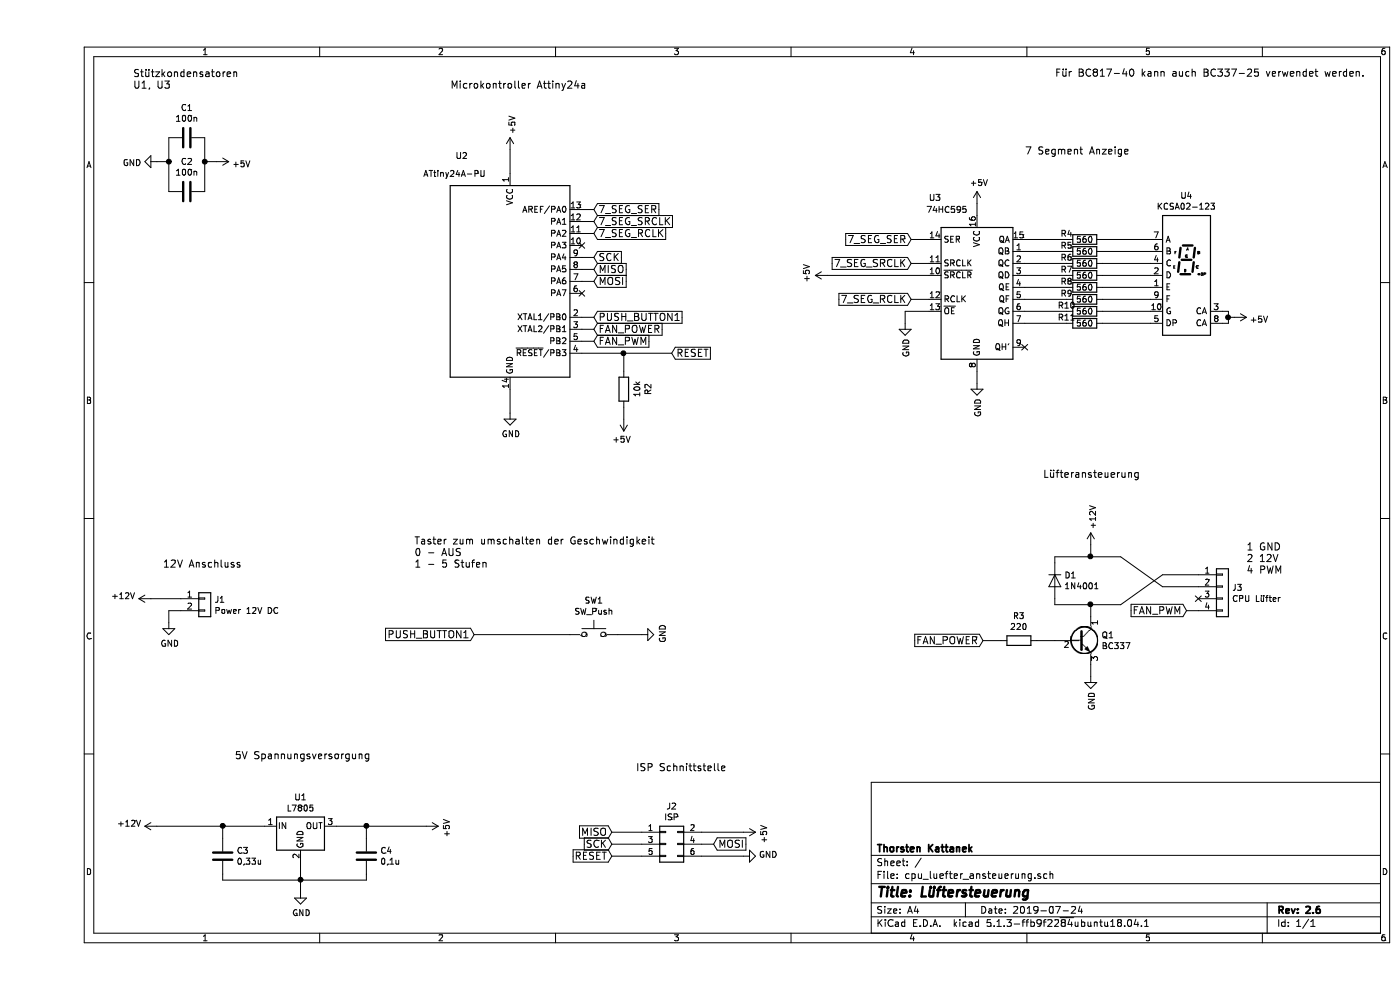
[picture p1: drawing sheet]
EESchema Schematic File Version 4
LIBS:cpu_luefter_ansteuerung-cache
EELAYER 30 0
EELAYER END
$Descr A4 11693 8268
encoding utf-8
Sheet 1 1
Title "Lüftersteuerung"
Date "2019-07-24"
Rev "2.6"
Comp "Thorsten Kattanek"
Comment1 ""
Comment2 ""
Comment3 ""
Comment4 ""
$EndDescr
Text Notes 8500 650  0    60   ~ 0
Für BC817-40 kann auch BC337-25 verwendet werden.
$Comp
L power:+5V #PWR012
U 1 1
P 4900 3500
F 0 "#PWR012" H 4900 3350 50  0001 C CNN
F 1 "+5V" H 4918 3674 50  0000 C CNN
F 2 "" H 4900 3500 50  0000 C CNN
F 3 "" H 4900 3500 50  0000 C CNN
	1    4900 3500
	-1   0    0    1   
$EndComp
$Comp
L power:GND #PWR06
U 1 1
P 2200 7450
F 0 "#PWR06" H 2200 7200 50  0001 C CNN
F 1 "GND" H 2208 7276 50  0000 C CNN
F 2 "" H 2200 7450 50  0000 C CNN
F 3 "" H 2200 7450 50  0000 C CNN
	1    2200 7450
	1    0    0    -1  
$EndComp
Text Notes 1650 6350 0    60   ~ 0
5V Spannungsversorgung
Text Notes 1050 4750 0    60   ~ 0
12V Anschluss\n
$Comp
L power:GND #PWR04
U 1 1
P 1100 5200
F 0 "#PWR04" H 1100 4950 50  0001 C CNN
F 1 "GND" H 1108 5026 50  0000 C CNN
F 2 "" H 1100 5200 50  0000 C CNN
F 3 "" H 1100 5200 50  0000 C CNN
	1    1100 5200
	1    0    0    -1  
$EndComp
$Comp
L power:+12V #PWR01
U 1 1
P 950 5000
F 0 "#PWR01" H 950 4850 50  0001 C CNN
F 1 "+12V" V 968 5127 50  0000 L CNN
F 2 "" H 950 5000 50  0000 C CNN
F 3 "" H 950 5000 50  0000 C CNN
	1    950  5000
	0    -1   -1   0   
$EndComp
$Comp
L power:+12V #PWR020
U 1 1
P 8800 4550
F 0 "#PWR020" H 8800 4400 50  0001 C CNN
F 1 "+12V" V 8818 4677 50  0000 L CNN
F 2 "" H 8800 4550 50  0000 C CNN
F 3 "" H 8800 4550 50  0000 C CNN
	1    8800 4550
	1    0    0    -1  
$EndComp
$Comp
L power:GND #PWR021
U 1 1
P 8800 5650
F 0 "#PWR021" H 8800 5400 50  0001 C CNN
F 1 "GND" V 8808 5522 50  0000 R CNN
F 2 "" H 8800 5650 50  0000 C CNN
F 3 "" H 8800 5650 50  0000 C CNN
	1    8800 5650
	1    0    0    -1  
$EndComp
Wire Wire Line
	8350 5350 8500 5350
Wire Wire Line
	2500 6900 2750 6900
Wire Wire Line
	2750 7350 2750 7300
Connection ~ 2200 7350
Wire Wire Line
	1550 7300 1550 7350
Connection ~ 1550 6900
Connection ~ 2750 6900
Wire Wire Line
	950  5000 1200 5000
Wire Wire Line
	1200 5100 1100 5100
Wire Wire Line
	1100 5100 1100 5200
Wire Wire Line
	8500 4650 8800 4650
Wire Wire Line
	8800 5650 8800 5550
Wire Wire Line
	8800 5150 8800 5050
Wire Wire Line
	8800 4550 8800 4650
Connection ~ 8800 4650
Wire Wire Line
	8500 5050 8800 5050
Connection ~ 8800 5050
Wire Wire Line
	9050 4650 9400 4900
Wire Wire Line
	9400 4900 9700 4900
Wire Wire Line
	9700 4800 9400 4800
Wire Wire Line
	9400 4800 9050 5050
Wire Wire Line
	8500 4650 8500 4700
Wire Wire Line
	8500 5000 8500 5050
NoConn ~ 9700 5000
$Comp
L power:GND #PWR013
U 1 1
P 5050 5300
F 0 "#PWR013" H 5050 5050 50  0001 C CNN
F 1 "GND" H 5058 5126 50  0000 C CNN
F 2 "" H 5050 5300 50  0000 C CNN
F 3 "" H 5050 5300 50  0000 C CNN
	1    5050 5300
	0    -1   -1   0   
$EndComp
Wire Wire Line
	4850 5300 5050 5300
Text Notes 3150 4750 0    60   ~ 0
Taster zum umschalten der Geschwindigkeit\n0 - AUS\n1 - 5 Stufen
$Comp
L power:+5V #PWR014
U 1 1
P 5900 6950
F 0 "#PWR014" H 5900 6800 50  0001 C CNN
F 1 "+5V" H 5918 7124 50  0000 C CNN
F 2 "" H 5900 6950 50  0000 C CNN
F 3 "" H 5900 6950 50  0000 C CNN
	1    5900 6950
	0    1    1    0   
$EndComp
Wire Wire Line
	5550 6950 5900 6950
$Comp
L power:GND #PWR015
U 1 1
P 5900 7150
F 0 "#PWR015" H 5900 6900 50  0001 C CNN
F 1 "GND" V 5908 7022 50  0000 R CNN
F 2 "" H 5900 7150 50  0000 C CNN
F 3 "" H 5900 7150 50  0000 C CNN
	1    5900 7150
	0    -1   -1   0   
$EndComp
Wire Wire Line
	5550 7150 5900 7150
$Comp
L power:+12V #PWR03
U 1 1
P 1000 6900
F 0 "#PWR03" H 1000 6750 50  0001 C CNN
F 1 "+12V" V 1018 7027 50  0000 L CNN
F 2 "" H 1000 6900 50  0000 C CNN
F 3 "" H 1000 6900 50  0000 C CNN
	1    1000 6900
	0    -1   -1   0   
$EndComp
$Comp
L power:+5V #PWR07
U 1 1
P 3250 6900
F 0 "#PWR07" H 3250 6750 50  0001 C CNN
F 1 "+5V" H 3268 7074 50  0000 C CNN
F 2 "" H 3250 6900 50  0000 C CNN
F 3 "" H 3250 6900 50  0000 C CNN
	1    3250 6900
	0    1    1    0   
$EndComp
Text Notes 10100 4800 0    60   ~ 0
1 GND\n2 12V\n4 PWM
Wire Wire Line
	2200 7350 2200 7450
Wire Wire Line
	2200 7350 2750 7350
Wire Wire Line
	1550 6900 1900 6900
Wire Wire Line
	1550 6900 1550 7000
Wire Wire Line
	2750 6900 2750 7000
Wire Wire Line
	1550 7350 2200 7350
Wire Wire Line
	8800 4650 9050 4650
Wire Wire Line
	8800 5050 9050 5050
Wire Wire Line
	3950 3250 3950 3450
$Comp
L power:GND #PWR09
U 1 1
P 3950 3450
F 0 "#PWR09" H 3950 3200 50  0001 C CNN
F 1 "GND" H 3958 3276 50  0000 C CNN
F 2 "" H 3950 3450 50  0000 C CNN
F 3 "" H 3950 3450 50  0000 C CNN
	1    3950 3450
	1    0    0    -1  
$EndComp
$Comp
L power:+5V #PWR08
U 1 1
P 3950 1250
F 0 "#PWR08" H 3950 1100 50  0001 C CNN
F 1 "+5V" V 3968 1378 50  0000 L CNN
F 2 "" H 3950 1250 50  0000 C CNN
F 3 "" H 3950 1250 50  0000 C CNN
	1    3950 1250
	1    0    0    -1  
$EndComp
Wire Wire Line
	7900 5350 8050 5350
$Comp
L Device:C C3
U 1 1
P 1550 7150
F 0 "C3" H 1665 7196 50  0000 L CNN
F 1 "0,33u" H 1665 7105 50  0000 L CNN
F 2 "Capacitor_THT:C_Disc_D5.0mm_W2.5mm_P2.50mm" H 1588 7000 50  0001 C CNN
F 3 "~" H 1550 7150 50  0001 C CNN
	1    1550 7150
	1    0    0    -1  
$EndComp
$Comp
L Device:C C4
U 1 1
P 2750 7150
F 0 "C4" H 2865 7196 50  0000 L CNN
F 1 "0,1u" H 2865 7105 50  0000 L CNN
F 2 "Capacitor_THT:C_Disc_D5.0mm_W2.5mm_P2.50mm" H 2788 7000 50  0001 C CNN
F 3 "~" H 2750 7150 50  0001 C CNN
	1    2750 7150
	1    0    0    -1  
$EndComp
$Comp
L Diode:1N4001 D1
U 1 1
P 8500 4850
F 0 "D1" V 8454 4929 50  0000 L CNN
F 1 "1N4001" V 8545 4929 50  0000 L CNN
F 2 "Diode_THT:D_DO-41_SOD81_P10.16mm_Horizontal" H 8500 4675 50  0001 C CNN
F 3 "http://www.vishay.com/docs/88503/1n4001.pdf" H 8500 4850 50  0001 C CNN
	1    8500 4850
	0    1    1    0   
$EndComp
Wire Wire Line
	4800 7050 5050 7050
Wire Wire Line
	4800 6950 5050 6950
$Comp
L Connector_Generic:Conn_02x03_Odd_Even J2
U 1 1
P 5250 7050
F 0 "J2" H 5300 7367 50  0000 C CNN
F 1 "ISP" H 5300 7276 50  0000 C CNN
F 2 "Connector_IDC:IDC-Header_2x03_P2.54mm_Vertical" H 5250 7050 50  0001 C CNN
F 3 "~" H 5250 7050 50  0001 C CNN
	1    5250 7050
	1    0    0    -1  
$EndComp
$Comp
L Connector_Generic:Conn_01x04 J3
U 1 1
P 9900 4900
F 0 "J3" H 9980 4892 50  0000 L CNN
F 1 "CPU Lüfter" H 9980 4801 50  0000 L CNN
F 2 "Connector_PinSocket_2.54mm:PinSocket_1x04_P2.54mm_Vertical" H 9900 4900 50  0001 C CNN
F 3 "~" H 9900 4900 50  0001 C CNN
	1    9900 4900
	1    0    0    -1  
$EndComp
$Comp
L Connector_Generic:Conn_01x02 J1
U 1 1
P 1400 5000
F 0 "J1" H 1480 4992 50  0000 L CNN
F 1 "Power 12V DC" H 1480 4901 50  0000 L CNN
F 2 "Connector_Molex:Molex_KK-254_AE-6410-02A_1x02_P2.54mm_Vertical" H 1400 5000 50  0001 C CNN
F 3 "~" H 1400 5000 50  0001 C CNN
	1    1400 5000
	1    0    0    -1  
$EndComp
$Comp
L Device:R R2
U 1 1
P 4900 3250
F 0 "R2" V 4693 3250 50  0000 C CNN
F 1 "10k" V 4784 3250 50  0000 C CNN
F 2 "Resistor_THT:R_Axial_DIN0207_L6.3mm_D2.5mm_P10.16mm_Horizontal" V 4830 3250 50  0001 C CNN
F 3 "~" H 4900 3250 50  0001 C CNN
	1    4900 3250
	-1   0    0    1   
$EndComp
$Comp
L Device:R R3
U 1 1
P 8200 5350
F 0 "R3" V 7993 5350 50  0000 C CNN
F 1 "220" V 8084 5350 50  0000 C CNN
F 2 "Resistor_THT:R_Axial_DIN0207_L6.3mm_D2.5mm_P10.16mm_Horizontal" V 8130 5350 50  0001 C CNN
F 3 "~" H 8200 5350 50  0001 C CNN
	1    8200 5350
	0    1    1    0   
$EndComp
$Comp
L Switch:SW_Push SW1
U 1 1
P 4650 5300
F 0 "SW1" H 4650 5585 50  0000 C CNN
F 1 "SW_Push" H 4650 5494 50  0000 C CNN
F 2 "Button_Switch_THT:SW_PUSH_6mm_H5mm" H 4650 5500 50  0001 C CNN
F 3 "~" H 4650 5500 50  0001 C CNN
	1    4650 5300
	1    0    0    -1  
$EndComp
$Comp
L Transistor_BJT:BC337 Q1
U 1 1
P 8700 5350
F 0 "Q1" H 8891 5396 50  0000 L CNN
F 1 "BC337" H 8891 5305 50  0000 L CNN
F 2 "Package_TO_SOT_THT:TO-92_Inline" H 8900 5275 50  0001 L CIN
F 3 "https://diotec.com/tl_files/diotec/files/pdf/datasheets/bc337.pdf" H 8700 5350 50  0001 L CNN
	1    8700 5350
	1    0    0    -1  
$EndComp
$Comp
L MCU_Microchip_ATtiny:ATtiny24A-PU U2
U 1 1
P 3950 2350
F 0 "U2" H 3600 3400 50  0000 R CNN
F 1 "ATtiny24A-PU" H 3750 3250 50  0000 R CNN
F 2 "Package_DIP:DIP-14_W7.62mm" H 3950 2350 50  0001 C CIN
F 3 "http://ww1.microchip.com/downloads/en/DeviceDoc/doc8183.pdf" H 3950 2350 50  0001 C CNN
	1    3950 2350
	1    0    0    -1  
$EndComp
Wire Wire Line
	4550 2950 4900 2950
Wire Wire Line
	4900 2950 4900 3100
Wire Wire Line
	4900 3400 4900 3500
Wire Wire Line
	4800 7150 5050 7150
Wire Wire Line
	2750 6900 3250 6900
Wire Wire Line
	1000 6900 1550 6900
$Comp
L Device:C C1
U 1 1
P 1250 1150
F 0 "C1" V 998 1150 50  0000 C CNN
F 1 "100n" V 1089 1150 50  0000 C CNN
F 2 "Capacitor_THT:C_Disc_D5.0mm_W2.5mm_P2.50mm" H 1288 1000 50  0001 C CNN
F 3 "~" H 1250 1150 50  0001 C CNN
	1    1250 1150
	0    1    1    0   
$EndComp
$Comp
L Device:C C2
U 1 1
P 1250 1600
F 0 "C2" V 998 1600 50  0000 C CNN
F 1 "100n" V 1089 1600 50  0000 C CNN
F 2 "Capacitor_THT:C_Disc_D5.0mm_W2.5mm_P2.50mm" H 1288 1450 50  0001 C CNN
F 3 "~" H 1250 1600 50  0001 C CNN
	1    1250 1600
	0    1    1    0   
$EndComp
Text Notes 800  750  0    60   ~ 0
Stützkondensatoren\nU1, U3
Wire Wire Line
	1100 1150 1100 1350
Wire Wire Line
	1400 1150 1400 1350
$Comp
L power:GND #PWR02
U 1 1
P 1000 1350
F 0 "#PWR02" H 1000 1100 50  0001 C CNN
F 1 "GND" V 1008 1222 50  0000 R CNN
F 2 "" H 1000 1350 50  0000 C CNN
F 3 "" H 1000 1350 50  0000 C CNN
	1    1000 1350
	0    1    1    0   
$EndComp
$Comp
L power:+5V #PWR05
U 1 1
P 1500 1350
F 0 "#PWR05" H 1500 1200 50  0001 C CNN
F 1 "+5V" V 1518 1478 50  0000 L CNN
F 2 "" H 1500 1350 50  0000 C CNN
F 3 "" H 1500 1350 50  0000 C CNN
	1    1500 1350
	0    1    1    0   
$EndComp
Wire Wire Line
	1000 1350 1100 1350
Connection ~ 1100 1350
Wire Wire Line
	1100 1350 1100 1600
Wire Wire Line
	1400 1350 1500 1350
Connection ~ 1400 1350
Wire Wire Line
	1400 1350 1400 1600
Wire Wire Line
	3950 1250 3950 1450
$Comp
L power:+5V #PWR016
U 1 1
P 6600 2300
F 0 "#PWR016" H 6600 2150 50  0001 C CNN
F 1 "+5V" H 6618 2474 50  0000 C CNN
F 2 "" H 6600 2300 50  0000 C CNN
F 3 "" H 6600 2300 50  0000 C CNN
	1    6600 2300
	0    -1   -1   0   
$EndComp
NoConn ~ 4550 2450
Wire Wire Line
	6600 2300 7450 2300
Wire Wire Line
	7250 2600 7250 2700
Wire Wire Line
	7450 2600 7250 2600
$Comp
L power:GND #PWR017
U 1 1
P 7250 2700
F 0 "#PWR017" H 7250 2450 50  0001 C CNN
F 1 "GND" V 7258 2572 50  0000 R CNN
F 2 "" H 7250 2700 50  0000 C CNN
F 3 "" H 7250 2700 50  0000 C CNN
	1    7250 2700
	1    0    0    -1  
$EndComp
Wire Wire Line
	7850 1700 7850 1800
NoConn ~ 8250 2900
Wire Wire Line
	7850 3200 7850 3100
$Comp
L power:GND #PWR019
U 1 1
P 7850 3200
F 0 "#PWR019" H 7850 2950 50  0001 C CNN
F 1 "GND" V 7858 3072 50  0000 R CNN
F 2 "" H 7850 3200 50  0000 C CNN
F 3 "" H 7850 3200 50  0000 C CNN
	1    7850 3200
	1    0    0    -1  
$EndComp
$Comp
L power:+5V #PWR018
U 1 1
P 7850 1700
F 0 "#PWR018" H 7850 1550 50  0001 C CNN
F 1 "+5V" H 7868 1874 50  0000 C CNN
F 2 "" H 7850 1700 50  0000 C CNN
F 3 "" H 7850 1700 50  0000 C CNN
	1    7850 1700
	1    0    0    -1  
$EndComp
$Comp
L Display_Character:KCSA02-123 U4
U 1 1
P 9600 2300
F 0 "U4" H 9600 2967 50  0000 C CNN
F 1 "KCSA02-123" H 9600 2876 50  0000 C CNN
F 2 "Display_7Segment:HDSP-7801" H 9600 1700 50  0001 C CNN
F 3 "http://www.kingbright.com/attachments/file/psearch/000/00/00/KCSA02-123(Ver.9A).pdf" H 9100 2775 50  0001 L CNN
	1    9600 2300
	1    0    0    -1  
$EndComp
$Comp
L cpu_luefter_ansteuerung-rescue:R R11
U 1 1
P 8750 2700
F 0 "R11" V 8700 2550 50  0000 C CNN
F 1 "560" V 8750 2700 50  0000 C CNN
F 2 "Resistor_THT:R_Axial_DIN0207_L6.3mm_D2.5mm_P10.16mm_Horizontal" V 8680 2700 50  0001 C CNN
F 3 "" H 8750 2700 50  0000 C CNN
	1    8750 2700
	0    1    1    0   
$EndComp
$Comp
L cpu_luefter_ansteuerung-rescue:R R10
U 1 1
P 8750 2600
F 0 "R10" V 8700 2450 50  0000 C CNN
F 1 "560" V 8750 2600 50  0000 C CNN
F 2 "Resistor_THT:R_Axial_DIN0207_L6.3mm_D2.5mm_P10.16mm_Horizontal" V 8680 2600 50  0001 C CNN
F 3 "" H 8750 2600 50  0000 C CNN
	1    8750 2600
	0    1    1    0   
$EndComp
$Comp
L cpu_luefter_ansteuerung-rescue:R R9
U 1 1
P 8750 2500
F 0 "R9" V 8700 2350 50  0000 C CNN
F 1 "560" V 8750 2500 50  0000 C CNN
F 2 "Resistor_THT:R_Axial_DIN0207_L6.3mm_D2.5mm_P10.16mm_Horizontal" V 8680 2500 50  0001 C CNN
F 3 "" H 8750 2500 50  0000 C CNN
	1    8750 2500
	0    1    1    0   
$EndComp
$Comp
L cpu_luefter_ansteuerung-rescue:R R8
U 1 1
P 8750 2400
F 0 "R8" V 8700 2250 50  0000 C CNN
F 1 "560" V 8750 2400 50  0000 C CNN
F 2 "Resistor_THT:R_Axial_DIN0207_L6.3mm_D2.5mm_P10.16mm_Horizontal" V 8680 2400 50  0001 C CNN
F 3 "" H 8750 2400 50  0000 C CNN
	1    8750 2400
	0    1    1    0   
$EndComp
$Comp
L cpu_luefter_ansteuerung-rescue:R R7
U 1 1
P 8750 2300
F 0 "R7" V 8700 2150 50  0000 C CNN
F 1 "560" V 8750 2300 50  0000 C CNN
F 2 "Resistor_THT:R_Axial_DIN0207_L6.3mm_D2.5mm_P10.16mm_Horizontal" V 8680 2300 50  0001 C CNN
F 3 "" H 8750 2300 50  0000 C CNN
	1    8750 2300
	0    1    1    0   
$EndComp
$Comp
L cpu_luefter_ansteuerung-rescue:R R6
U 1 1
P 8750 2200
F 0 "R6" V 8700 2050 50  0000 C CNN
F 1 "560" V 8750 2200 50  0000 C CNN
F 2 "Resistor_THT:R_Axial_DIN0207_L6.3mm_D2.5mm_P10.16mm_Horizontal" V 8680 2200 50  0001 C CNN
F 3 "" H 8750 2200 50  0000 C CNN
	1    8750 2200
	0    1    1    0   
$EndComp
$Comp
L cpu_luefter_ansteuerung-rescue:R R5
U 1 1
P 8750 2100
F 0 "R5" V 8700 1950 50  0000 C CNN
F 1 "560" V 8750 2100 50  0000 C CNN
F 2 "Resistor_THT:R_Axial_DIN0207_L6.3mm_D2.5mm_P10.16mm_Horizontal" V 8680 2100 50  0001 C CNN
F 3 "" H 8750 2100 50  0000 C CNN
	1    8750 2100
	0    1    1    0   
$EndComp
$Comp
L cpu_luefter_ansteuerung-rescue:R R4
U 1 1
P 8750 2000
F 0 "R4" V 8700 1850 50  0000 C CNN
F 1 "560" V 8750 2000 50  0000 C CNN
F 2 "Resistor_THT:R_Axial_DIN0207_L6.3mm_D2.5mm_P10.16mm_Horizontal" V 8680 2000 50  0001 C CNN
F 3 "" H 8750 2000 50  0000 C CNN
	1    8750 2000
	0    1    1    0   
$EndComp
Wire Wire Line
	8900 2000 9300 2000
Wire Wire Line
	8250 2700 8600 2700
Wire Wire Line
	8250 2600 8600 2600
Wire Wire Line
	8250 2500 8600 2500
Wire Wire Line
	8250 2400 8600 2400
Wire Wire Line
	8250 2300 8600 2300
Wire Wire Line
	8250 2200 8600 2200
Wire Wire Line
	8250 2100 8600 2100
Wire Wire Line
	8250 2000 8600 2000
Wire Wire Line
	8900 2600 9300 2600
Wire Wire Line
	9300 2500 8900 2500
Wire Wire Line
	8900 2400 9300 2400
Wire Wire Line
	9300 2300 8900 2300
Wire Wire Line
	8900 2200 9300 2200
Wire Wire Line
	9300 2100 8900 2100
Wire Wire Line
	8900 2700 9300 2700
Wire Wire Line
	9950 2650 9950 2700
Connection ~ 9950 2650
Wire Wire Line
	10000 2650 9950 2650
Wire Wire Line
	9950 2700 9900 2700
Wire Wire Line
	9950 2600 9950 2650
Wire Wire Line
	9900 2600 9950 2600
$Comp
L power:+5V #PWR022
U 1 1
P 10000 2650
F 0 "#PWR022" H 10000 2500 50  0001 C CNN
F 1 "+5V" V 10018 2778 50  0000 L CNN
F 2 "" H 10000 2650 50  0000 C CNN
F 3 "" H 10000 2650 50  0000 C CNN
	1    10000 2650
	0    1    1    0   
$EndComp
Text GLabel 4650 1750 2    60   Input ~ 0
7_SEG_SER
Text GLabel 7300 2000 0    60   Input ~ 0
7_SEG_SER
Text GLabel 4650 1850 2    60   Input ~ 0
7_SEG_SRCLK
Text GLabel 7300 2200 0    60   Input ~ 0
7_SEG_SRCLK
Text GLabel 4650 1950 2    60   Input ~ 0
7_SEG_RCLK
Text GLabel 7300 2500 0    60   Input ~ 0
7_SEG_RCLK
Wire Wire Line
	7300 2000 7450 2000
Wire Wire Line
	7300 2200 7450 2200
Wire Wire Line
	7300 2500 7450 2500
Wire Wire Line
	4550 1750 4650 1750
Wire Wire Line
	4550 1850 4650 1850
Wire Wire Line
	4550 1950 4650 1950
NoConn ~ 4550 2050
Text GLabel 4650 2650 2    60   Input ~ 0
PUSH_BUTTON1
Text GLabel 3650 5300 0    60   Input ~ 0
PUSH_BUTTON1
Wire Wire Line
	4550 2650 4650 2650
Text GLabel 4650 2750 2    60   Input ~ 0
FAN_POWER
Text GLabel 4650 2850 2    60   Input ~ 0
FAN_PWM
Text GLabel 9600 5100 0    60   Input ~ 0
FAN_PWM
Wire Wire Line
	9600 5100 9700 5100
Text GLabel 7900 5350 0    60   Input ~ 0
FAN_POWER
Wire Wire Line
	4550 2750 4650 2750
Wire Wire Line
	4550 2850 4650 2850
Text GLabel 5300 2950 2    60   Input ~ 0
RESET
Wire Wire Line
	4900 2950 5300 2950
Connection ~ 4900 2950
Text GLabel 4800 7150 0    60   Input ~ 0
RESET
Text GLabel 4650 2150 2    60   Input ~ 0
SCK
Text GLabel 4650 2250 2    60   Input ~ 0
MISO
Text GLabel 4650 2350 2    60   Input ~ 0
MOSI
Text GLabel 4800 7050 0    60   Input ~ 0
SCK
Wire Wire Line
	4550 2150 4650 2150
Text GLabel 4800 6950 0    60   Input ~ 0
MISO
Wire Wire Line
	4550 2250 4650 2250
Text GLabel 5650 7050 2    60   Input ~ 0
MOSI
Wire Wire Line
	5550 7050 5650 7050
Wire Wire Line
	4550 2350 4650 2350
Text Notes 5000 6450 0    60   ~ 0
ISP Schnittstelle
Text Notes 3450 750  0    60   ~ 0
Microkontroller Attiny24a
Text Notes 8250 1300 0    60   ~ 0
7 Segment Anzeige
Text Notes 8400 4000 0    60   ~ 0
Lüfteransteuerung
$Comp
L 74xx:74HC595 U3
U 1 1
P 7850 2400
F 0 "U3" H 7500 3150 50  0000 C CNN
F 1 "74HC595" H 7600 3050 50  0000 C CNN
F 2 "Package_DIP:DIP-16_W7.62mm_LongPads" H 7850 2400 50  0001 C CNN
F 3 "http://www.ti.com/lit/ds/symlink/sn74hc595.pdf" H 7850 2400 50  0001 C CNN
	1    7850 2400
	1    0    0    -1  
$EndComp
Wire Wire Line
	3650 5300 4450 5300
$Comp
L Regulator_Linear:L7805 U1
U 1 1
P 2200 6900
F 0 "U1" H 2200 7142 50  0000 C CNN
F 1 "L7805" H 2200 7051 50  0000 C CNN
F 2 "Package_TO_SOT_THT:TO-220-3_Horizontal_TabDown" H 2225 6750 50  0001 L CIN
F 3 "http://www.st.com/content/ccc/resource/technical/document/datasheet/41/4f/b3/b0/12/d4/47/88/CD00000444.pdf/files/CD00000444.pdf/jcr:content/translations/en.CD00000444.pdf" H 2200 6850 50  0001 C CNN
	1    2200 6900
	1    0    0    -1  
$EndComp
Wire Wire Line
	2200 7200 2200 7350
$EndSCHEMATC
